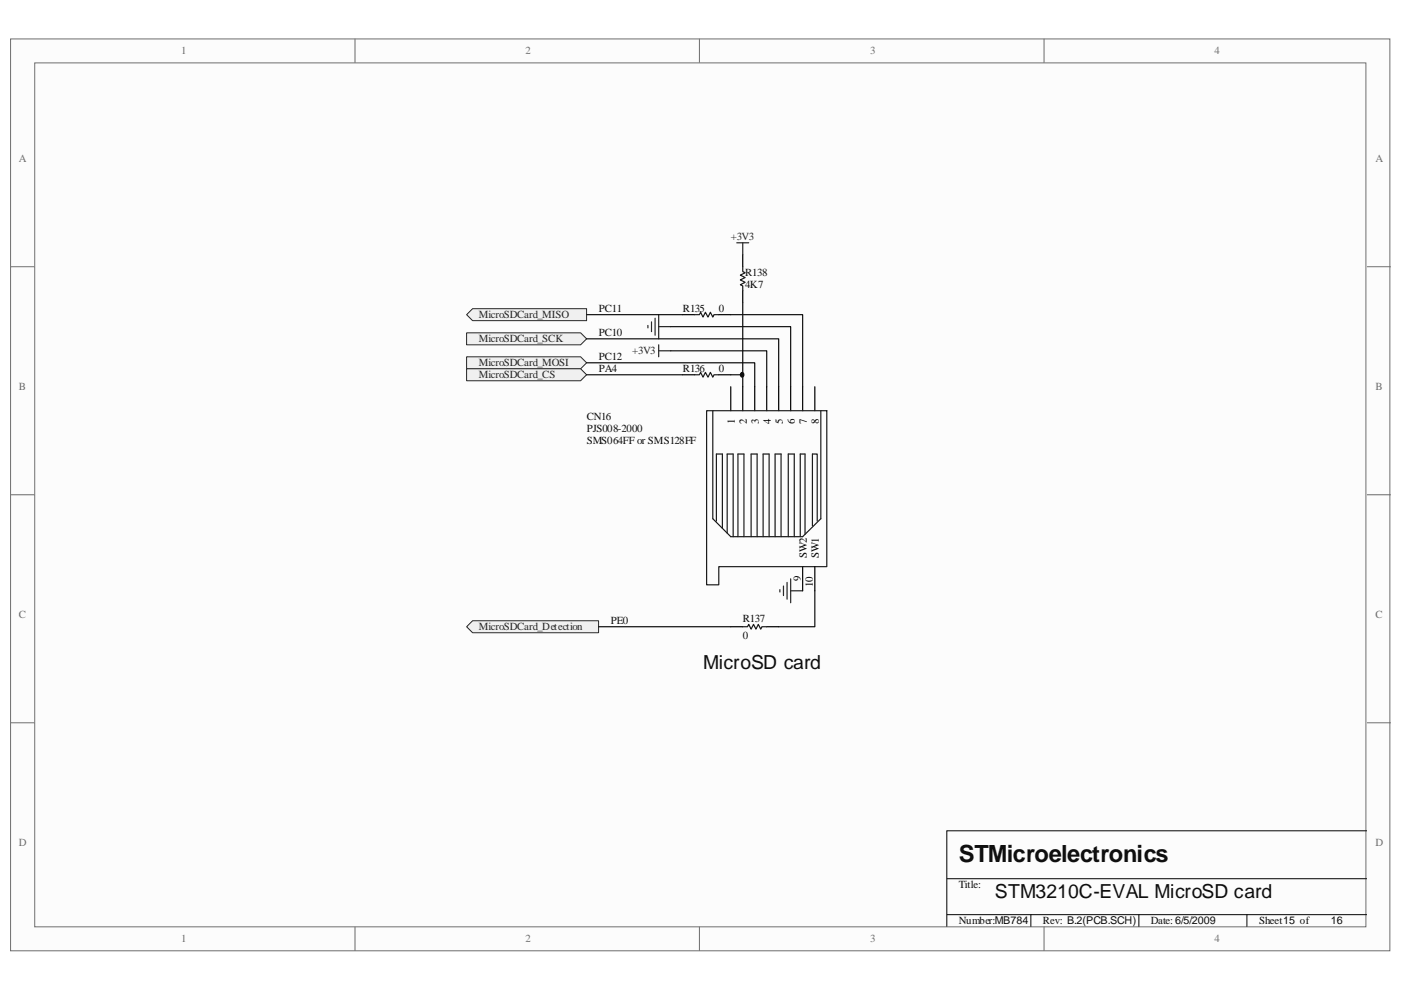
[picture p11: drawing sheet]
<svg xmlns="http://www.w3.org/2000/svg" width="297mm" height="210mm" viewBox="0 0 297 210" stroke-linecap="round" stroke-linejoin="round" font-family="sans-serif">
<path d="M2.3 8.3h292.4v193.3h-292.4z" fill="#fcfcfc"/>
<path d="M2.2 8.3h292.5v193.3h-292.5z" fill="none" stroke="#6e6e6e" stroke-width=".21"/>
<path d="M7.4 13.4h282.2v183.1h-282.2z" fill="#fcfcfc"/>
<g fill="none" stroke="#6e6e6e" stroke-width=".21">
<path d="M7.4 13.3h282.2v183.2h-282.2zM75.3 8.2v5.1M148.3 8.2v5.1M221.4 8.2v5.1M2.2 56.6h5.1M289.8 56.6h5.1M2.2 104.9h5.1M289.8 104.9h5.1M2.2 153.2h5.1M289.8 153.2h5.1M75.3 196.5v5.1M148.3 196.5v5.1"/>
<path d="M221.4 196.5v5.1"/>
</g>
<path d="M289.8 176.1h-89.1v20.4M200.7 186.3h89.1M200.7 193.9h89.1M218.6 193.9v2.6M241.5 193.9v2.6M264.4 193.9v2.6" fill="none" stroke="#000" stroke-width=".21"/>
<path d="M156.2 51.5h2.5M157.5 51.5v2.5M137.4 69v.5M138.1 68.2v2.1M138.9 67.5v3.6M139.7 66.7v5.1M139.7 73.1v2.5M139.7 69.3h2.5M139.7 74.4h2.5" fill="none" stroke="#262626" stroke-width=".25"/>
<path d="M157.5 54v2.6M144.7 66.7h2.6M144.7 79.5h2.6M152.4 66.7h2.5M152.4 79.5h2.5M157.5 61.6v2.6" fill="none" stroke="#000" stroke-width=".25"/>
<path d="M157.5 56.6v1l.5 .2-1 .5 1 .5-1 .6 1 .5-1 .5 .5 .2v1M147.3 66.7h1l.2-.5 .6 1 .5-1 .5 1 .5-1 .5 1 .3-.5h1M147.3 79.5h1l.2-.5 .6 1 .5-1 .5 1 .5-1 .5 1 .3-.5h1" fill="none" stroke="#1c1c1c" stroke-width=".25"/>
<path d="M142.2 74.4h20.4v7.6M142.2 69.3h25.4v12.7M154.9 66.7h15.3v15.3M154.9 79.5h2.6M157.5 64.2v17.8" fill="none" stroke="#0e0e0e" stroke-width=".25"/>
<path d="M98.9 70.6h24.2l1.3 1.2-1.3 1.3h-24.2z" fill-rule="evenodd" fill="#f0f0f0"/>
<path d="M98.9 70.6h24.2l1.3 1.2-1.3 1.3h-24.2z" fill="none" stroke="#262626" stroke-width=".21"/>
<path d="M98.9 66.7l1.3-1.3h24.2v2.6h-24.2z" fill-rule="evenodd" fill="#f0f0f0"/>
<path d="M98.9 66.7l1.3-1.3h24.2v2.6h-24.2z" fill="none" stroke="#262626" stroke-width=".21"/>
<path d="M98.9 75.6h24.2l1.3 1.3-1.3 1.3h-24.2z" fill-rule="evenodd" fill="#f0f0f0"/>
<path d="M98.9 75.6h24.2l1.3 1.3-1.3 1.3h-24.2z" fill="none" stroke="#262626" stroke-width=".21"/>
<path d="M98.9 78.2h24.2l1.3 1.3-1.3 1.2h-24.2z" fill-rule="evenodd" fill="#f0f0f0"/>
<path d="M98.9 78.2h24.2l1.3 1.3-1.3 1.2h-24.2z" fill="none" stroke="#262626" stroke-width=".21"/>
<path d="M124.4 71.8h40.7v10.2M124.4 76.9h35.6v5.1M124.4 66.7h20.3M124.4 79.5h20.3" fill="none" stroke="#0e0e0e" stroke-width=".25"/>
<path d="M98.9 132.9l1.3-1.3h26.7v2.6h-26.7z" fill-rule="evenodd" fill="#f0f0f0"/>
<path d="M98.9 132.9l1.3-1.3h26.7v2.6h-26.7z" fill="none" stroke="#262626" stroke-width=".21"/>
<path d="M165.4 125v.5M166.1 124.2v2.1M166.9 123.5v3.5M167.6 122.7v5.1M167.6 125.3h2.6" fill="none" stroke="#262626" stroke-width=".25"/>
<path d="M126.9 132.9h28M172.8 125.3v7.6h-7.7" fill="none" stroke="#0e0e0e" stroke-width=".25"/>
<path d="M154.9 82v5.1M157.5 82v5.1M160 82v5.1M162.6 82v5.1M165.1 82v5.1M167.6 82v5.1M170.2 82v5.1M172.8 82v5.1M154.9 132.9h2.6M162.6 132.9h2.5M170.2 120.1v5.2M172.8 120.1v5.2" fill="none" stroke="#000" stroke-width=".25"/>
<path d="M149.8 87.1h25.5v33h-22.9v3.9h-2.6zM151.1 87.1v22.9l3.8 3.8h15.3l3.8-3.8v-22.9M151.9 110.5v-14.2h1.3v15.7M154.2 113v-16.7h1.2v17.5M156.5 113.8v-17.5h1.2v17.5M159.3 113.8v-17.5h1.2v17.5M161.8 113.8v-17.5h1.3v17.5M164.3 113.8v-17.5h1.3v17.5M167.1 113.8v-17.5h1.3v17.5M170.7 113.3v-17h-1v17.5M173.3 110.5v-14.2h-1v15.2M157.5 132.9h1l.2-.5 .6 1 .5-1 .5 1 .5-1 .5 1 .2-.5h1.1" fill="none" stroke="#1c1c1c" stroke-width=".25"/>
<path d="M157.2 79a.46 .46 0 0 1 .5 .5 .46 .46 0 0 1-.5 .4 .61 .61 0 0 1 0-.9z" fill-rule="evenodd" fill="#0e0e0e"/>
<path d="M157.2 79a.46 .46 0 0 1 .5 .5 .46 .46 0 0 1-.5 .4 .61 .61 0 0 1 0-.9z" fill="none" stroke="#0e0e0e" stroke-width=".21"/>
<text font-size="5" fill="#0e0e0e" x="203.3" y="182.7">STMicroelectronics</text>
<g font-size="4.1" fill="#0e0e0e">
<text x="149.1" y="141.9">MicroSD card</text>
<text x="210.9" y="190.5">STM3210C-EVAL MicroSD card</text>
</g>
<g font-size="2.3" fill="#706f64">
<text x="38.4" y="11.5">1</text>
<text x="111.4" y="11.5">2</text>
<text x="184.5" y="11.5">3</text>
<text x="257.5" y="11.5">4</text>
<text x="4" y="34.4">A</text>
<text x="291.6" y="34.4">A</text>
<text x="4" y="82.7">B</text>
<text x="291.6" y="82.7">B</text>
<text x="4" y="131.1">C</text>
<text x="291.6" y="131.1">C</text>
<text x="4" y="179.4">D</text>
<text x="291.6" y="179.4">D</text>
<text x="38.4" y="199.8">1</text>
<text x="111.4" y="199.8">2</text>
<text x="184.5" y="199.8">3</text>
<text x="257.5" y="199.8">4</text>
</g>
<g font-size="2.3" fill="#262626">
<text x="154.9" y="50.9">+3V3</text>
<text x="101.5" y="67.5">MicroSDCard_MISO</text>
<text x="101.5" y="72.6">MicroSDCard_SCK</text>
<text x="101.5" y="77.6">MicroSDCard_MOSI</text>
<text x="134.1" y="75.1">+3V3</text>
<text x="101.5" y="80.2">MicroSDCard_CS</text>
<text x="101.5" y="133.6">MicroSDCard_Detection</text>
</g>
<g font-size="2.3" fill="#0e0e0e">
<text x="158" y="58.6">R138</text>
<text x="158" y="61.1">4K7</text>
<text x="127" y="66.2">PC11</text>
<text x="127" y="71.3">PC10</text>
<text x="144.8" y="66.2">R135</text>
<text x="152.4" y="66.2">0</text>
<text x="127" y="76.4">PC12</text>
<text x="127" y="78.9">PA4</text>
<text x="144.8" y="78.9">R136</text>
<text x="152.4" y="78.9">0</text>
<text x="124.4" y="89.1">CN16</text>
<text x="124.4" y="91.7">PJS008-2000</text>
<text x="124.4" y="94.2">SMS064FF or SMS128FF</text>
<text x="157.5" y="131.8">R137</text>
<text x="129.5" y="132.3">PE0</text>
<text x="157.5" y="135.4">0</text>
<text x="203.3" y="188.3">Title:</text>
<text x="203.3" y="196">Number:MB784</text>
<text x="221.1" y="196">Rev: B.2(PCB.SCH)</text>
<text x="244" y="196">Date:6/5/2009</text>
<text x="267" y="196">Sheet15 of</text>
<text x="282.2" y="196">16</text>
</g>
<g font-size="2.3">
<text x="155.8" y="89.9" transform="rotate(-90 155.8 89.9)">1</text>
<text x="158.3" y="89.9" transform="rotate(-90 158.3 89.9)">2</text>
<text x="160.9" y="89.9" transform="rotate(-90 160.9 89.9)">3</text>
<text x="163.4" y="89.9" transform="rotate(-90 163.4 89.9)">4</text>
<text x="166" y="89.9" transform="rotate(-90 166 89.9)">5</text>
<text x="168.5" y="89.9" transform="rotate(-90 168.5 89.9)">6</text>
<text x="171.1" y="89.9" transform="rotate(-90 171.1 89.9)">7</text>
<text x="173.6" y="89.9" transform="rotate(-90 173.6 89.9)">8</text>
<text x="171.1" y="118.4" transform="rotate(-90 171.1 118.4)">SW2</text>
<text x="173.6" y="118.4" transform="rotate(-90 173.6 118.4)">SW1</text>
<text x="169.8" y="123.2" transform="rotate(-90 169.8 123.2)">9</text>
<text x="172.3" y="124.5" transform="rotate(-90 172.3 124.5)">10</text>
</g>
</svg>
